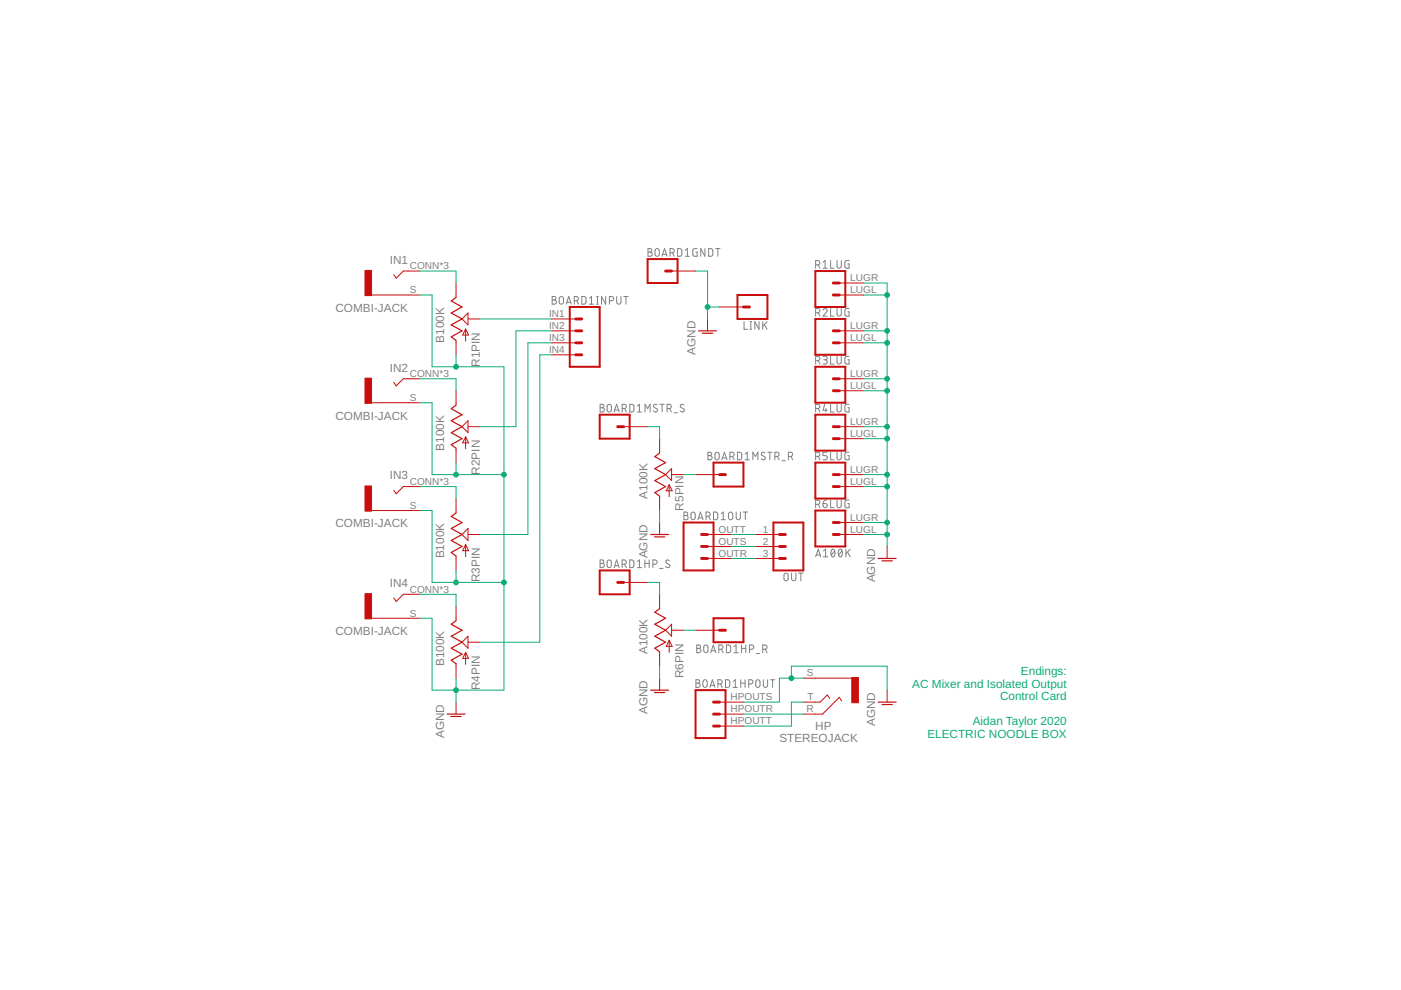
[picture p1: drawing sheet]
<?xml version="1.0" encoding="utf-8"?>
<!DOCTYPE eagle SYSTEM "eagle.dtd">
<eagle version="9.6.0">
<drawing>
<settings>
<setting alwaysvectorfont="no"/>
<setting verticaltext="up"/>
</settings>
<grid distance="0.1" unitdist="inch" unit="inch" style="lines" multiple="1" display="no" altdistance="0.01" altunitdist="inch" altunit="inch"/>
<schematic xreflabel="%F%N/%S.%C%R" xrefpart="/%S.%C%R">
<libraries>
<library name="ElectricNoodleBox">
<symbols>
<symbol name="CONN_04">
<wire x1="1.27" y1="-5.08" x2="-5.08" y2="-5.08" width="0.4064" layer="94"/>
<wire x1="-1.27" y1="2.54" x2="0" y2="2.54" width="0.6096" layer="94"/>
<wire x1="-1.27" y1="0" x2="0" y2="0" width="0.6096" layer="94"/>
<wire x1="-1.27" y1="-2.54" x2="0" y2="-2.54" width="0.6096" layer="94"/>
<wire x1="-5.08" y1="7.62" x2="-5.08" y2="-5.08" width="0.4064" layer="94"/>
<wire x1="1.27" y1="-5.08" x2="1.27" y2="7.62" width="0.4064" layer="94"/>
<wire x1="-5.08" y1="7.62" x2="1.27" y2="7.62" width="0.4064" layer="94"/>
<wire x1="-1.27" y1="5.08" x2="0" y2="5.08" width="0.6096" layer="94"/>
<text x="-5.08" y="-7.366" size="1.778" layer="96" font="vector">&gt;VALUE</text>
<text x="-5.08" y="8.128" size="1.778" layer="95" font="vector">&gt;NAME</text>
<pin name="1" x="5.08" y="-2.54" visible="pad" length="middle" direction="pas" swaplevel="1" rot="R180"/>
<pin name="2" x="5.08" y="0" visible="pad" length="middle" direction="pas" swaplevel="1" rot="R180"/>
<pin name="3" x="5.08" y="2.54" visible="pad" length="middle" direction="pas" swaplevel="1" rot="R180"/>
<pin name="4" x="5.08" y="5.08" visible="pad" length="middle" direction="pas" swaplevel="1" rot="R180"/>
</symbol>
<symbol name="CONN_01">
<wire x1="3.81" y1="-2.54" x2="-2.54" y2="-2.54" width="0.4064" layer="94"/>
<wire x1="1.27" y1="0" x2="2.54" y2="0" width="0.6096" layer="94"/>
<wire x1="-2.54" y1="2.54" x2="-2.54" y2="-2.54" width="0.4064" layer="94"/>
<wire x1="3.81" y1="-2.54" x2="3.81" y2="2.54" width="0.4064" layer="94"/>
<wire x1="-2.54" y1="2.54" x2="3.81" y2="2.54" width="0.4064" layer="94"/>
<text x="-2.54" y="-4.826" size="1.778" layer="96" font="vector">&gt;VALUE</text>
<text x="-2.54" y="3.048" size="1.778" layer="95" font="vector">&gt;NAME</text>
<pin name="1" x="7.62" y="0" visible="off" length="middle" direction="pas" swaplevel="1" rot="R180"/>
</symbol>
<symbol name="POT">
<wire x1="0" y1="-5.08" x2="0" y2="-4.572" width="0.1524" layer="94"/>
<wire x1="0" y1="-4.572" x2="-1.016" y2="-3.81" width="0.254" layer="94"/>
<wire x1="-1.016" y1="-3.81" x2="1.27" y2="-2.54" width="0.254" layer="94"/>
<wire x1="1.27" y1="-2.54" x2="-1.016" y2="-1.27" width="0.254" layer="94"/>
<wire x1="-1.016" y1="-1.27" x2="1.27" y2="0" width="0.254" layer="94"/>
<wire x1="1.27" y1="0" x2="-1.016" y2="1.27" width="0.254" layer="94"/>
<wire x1="-1.016" y1="1.27" x2="1.27" y2="2.54" width="0.254" layer="94"/>
<wire x1="1.27" y1="2.54" x2="-1.016" y2="3.81" width="0.254" layer="94"/>
<wire x1="-1.016" y1="3.81" x2="0" y2="4.572" width="0.254" layer="94"/>
<wire x1="0" y1="4.572" x2="0" y2="5.08" width="0.1524" layer="94"/>
<wire x1="1.27" y1="0" x2="2.54" y2="1.27" width="0.2032" layer="94"/>
<wire x1="2.54" y1="-1.27" x2="1.27" y2="0" width="0.2032" layer="94"/>
<wire x1="2.54" y1="1.27" x2="2.54" y2="-1.27" width="0.2032" layer="94"/>
<wire x1="2.032" y1="-4.699" x2="2.032" y2="-2.159" width="0.1524" layer="94"/>
<wire x1="2.032" y1="-2.159" x2="2.667" y2="-3.429" width="0.1524" layer="94"/>
<wire x1="2.667" y1="-3.429" x2="1.397" y2="-3.429" width="0.1524" layer="94"/>
<wire x1="1.397" y1="-3.429" x2="2.032" y2="-2.159" width="0.1524" layer="94"/>
<text x="5.08" y="-10.16" size="1.778" layer="95" rot="R90">&gt;NAME</text>
<text x="-2.54" y="-10.16" size="1.778" layer="95" rot="R90">&gt;Value</text>
<pin name="A" x="0" y="-7.62" visible="off" length="short" direction="pas" rot="R90"/>
<pin name="B" x="0" y="7.62" visible="off" length="short" direction="pas" rot="R270"/>
<pin name="W" x="5.08" y="0" visible="off" length="short" direction="pas" rot="R180"/>
</symbol>
<symbol name="CONN_02">
<wire x1="3.81" y1="-2.54" x2="-2.54" y2="-2.54" width="0.4064" layer="94"/>
<wire x1="1.27" y1="2.54" x2="2.54" y2="2.54" width="0.6096" layer="94"/>
<wire x1="1.27" y1="0" x2="2.54" y2="0" width="0.6096" layer="94"/>
<wire x1="-2.54" y1="5.08" x2="-2.54" y2="-2.54" width="0.4064" layer="94"/>
<wire x1="3.81" y1="-2.54" x2="3.81" y2="5.08" width="0.4064" layer="94"/>
<wire x1="-2.54" y1="5.08" x2="3.81" y2="5.08" width="0.4064" layer="94"/>
<text x="-2.54" y="-4.826" size="1.778" layer="96" font="vector">&gt;VALUE</text>
<text x="-2.54" y="5.588" size="1.778" layer="95" font="vector">&gt;NAME</text>
<pin name="1" x="7.62" y="0" visible="pad" length="middle" direction="pas" swaplevel="1" rot="R180"/>
<pin name="2" x="7.62" y="2.54" visible="pad" length="middle" direction="pas" swaplevel="1" rot="R180"/>
</symbol>
<symbol name="CONN_03">
<wire x1="3.81" y1="-5.08" x2="-2.54" y2="-5.08" width="0.4064" layer="94"/>
<wire x1="1.27" y1="2.54" x2="2.54" y2="2.54" width="0.6096" layer="94"/>
<wire x1="1.27" y1="0" x2="2.54" y2="0" width="0.6096" layer="94"/>
<wire x1="1.27" y1="-2.54" x2="2.54" y2="-2.54" width="0.6096" layer="94"/>
<wire x1="-2.54" y1="5.08" x2="-2.54" y2="-5.08" width="0.4064" layer="94"/>
<wire x1="3.81" y1="-5.08" x2="3.81" y2="5.08" width="0.4064" layer="94"/>
<wire x1="-2.54" y1="5.08" x2="3.81" y2="5.08" width="0.4064" layer="94"/>
<text x="-2.54" y="-7.366" size="1.778" layer="96" font="vector">&gt;VALUE</text>
<text x="-2.54" y="5.588" size="1.778" layer="95" font="vector">&gt;NAME</text>
<pin name="1" x="7.62" y="-2.54" visible="pad" length="middle" direction="pas" swaplevel="1" rot="R180"/>
<pin name="2" x="7.62" y="0" visible="pad" length="middle" direction="pas" swaplevel="1" rot="R180"/>
<pin name="3" x="7.62" y="2.54" visible="pad" length="middle" direction="pas" swaplevel="1" rot="R180"/>
</symbol>
<symbol name="STEREO-JACK">
<wire x1="-2.54" y1="5.08" x2="-1.016" y2="5.08" width="0.1524" layer="94"/>
<wire x1="-1.016" y1="5.08" x2="2.54" y2="1.524" width="0.1524" layer="94"/>
<wire x1="-2.54" y1="2.54" x2="-1.524" y2="2.54" width="0.1524" layer="94"/>
<wire x1="-1.524" y1="2.54" x2="0" y2="1.016" width="0.1524" layer="94"/>
<wire x1="0" y1="1.016" x2="0.508" y2="1.778" width="0.1524" layer="94"/>
<wire x1="-2.54" y1="-2.54" x2="5.207" y2="-2.54" width="0.1524" layer="94"/>
<wire x1="2.54" y1="1.524" x2="3.048" y2="2.286" width="0.1524" layer="94"/>
<text x="-2.54" y="6.604" size="1.778" layer="95">&gt;NAME</text>
<text x="-2.54" y="-6.096" size="1.778" layer="96">&gt;VALUE</text>
<rectangle x1="5.207" y1="-2.667" x2="6.604" y2="2.667" layer="94"/>
<pin name="S" x="-5.08" y="-2.54" visible="pad" length="short" direction="pas"/>
<pin name="R" x="-5.08" y="5.08" visible="pad" length="short" direction="pas"/>
<pin name="T" x="-5.08" y="2.54" visible="pad" length="short" direction="pas"/>
</symbol>
<symbol name="JACK">
<wire x1="-2.54" y1="2.54" x2="-1.524" y2="2.54" width="0.1524" layer="94"/>
<wire x1="-1.524" y1="2.54" x2="0" y2="1.016" width="0.1524" layer="94"/>
<wire x1="0" y1="1.016" x2="0.508" y2="1.778" width="0.1524" layer="94"/>
<wire x1="-2.54" y1="-2.54" x2="5.207" y2="-2.54" width="0.1524" layer="94"/>
<text x="-2.54" y="4.064" size="1.778" layer="95">&gt;NAME</text>
<text x="-2.54" y="-6.096" size="1.778" layer="96">&gt;VALUE</text>
<rectangle x1="5.207" y1="-2.667" x2="6.604" y2="2.667" layer="94"/>
<pin name="S" x="-5.08" y="-2.54" visible="pad" length="short" direction="pas"/>
<pin name="T" x="-5.08" y="2.54" visible="pad" length="short" direction="pas"/>
</symbol>
</symbols>
<devicesets>
<deviceset name="ENDINGS_LINK" prefix="BOARD" uservalue="yes">
<gates>
<gate name="INPUT" symbol="CONN_04" x="-17.78" y="25.4"/>
<gate name="MSTR_S" symbol="CONN_01" x="-20.32" y="7.62"/>
<gate name="MSTR_R" symbol="CONN_01" x="-20.32" y="-5.08"/>
<gate name="HP_S" symbol="CONN_01" x="-2.54" y="43.18"/>
<gate name="HP_R" symbol="CONN_01" x="-2.54" y="30.48"/>
<gate name="OUT" symbol="CONN_03" x="-2.54" y="15.24"/>
<gate name="HPOUT" symbol="CONN_03" x="-2.54" y="-2.54"/>
<gate name="GNDT" symbol="CONN_01" x="-20.32" y="43.18"/>
</gates>
<devices>
<device name="" package="ENDINGS">
<connects>
<connect gate="GNDT" pin="1" pad="GND1 GND2 GND3 GND4"/>
<connect gate="HPOUT" pin="1" pad="HPOUTT"/>
<connect gate="HPOUT" pin="2" pad="HPOUTR"/>
<connect gate="HPOUT" pin="3" pad="HPOUTS"/>
<connect gate="HP_R" pin="1" pad="HPV2"/>
<connect gate="HP_S" pin="1" pad="HPV3"/>
<connect gate="INPUT" pin="1" pad="IN1"/>
<connect gate="INPUT" pin="2" pad="IN2"/>
<connect gate="INPUT" pin="3" pad="IN3"/>
<connect gate="INPUT" pin="4" pad="IN4"/>
<connect gate="MSTR_R" pin="1" pad="MSTR2"/>
<connect gate="MSTR_S" pin="1" pad="MSTR3"/>
<connect gate="OUT" pin="1" pad="OUTR"/>
<connect gate="OUT" pin="2" pad="OUTS"/>
<connect gate="OUT" pin="3" pad="OUTT"/>
</connects>
<technologies>
<technology name=""/>
</technologies>
</device>
</devices>
</deviceset>
<deviceset name="BANANA_PANEL" prefix="J">
<gates>
<gate name="J" symbol="CONN_01" x="0" y="0"/>
</gates>
<devices>
<device name="" package="BANANA_PANEL">
<connects>
<connect gate="J" pin="1" pad="CONN"/>
</connects>
<technologies>
<technology name=""/>
</technologies>
</device>
</devices>
</deviceset>
<deviceset name="POTENTIOMETER" prefix="R" uservalue="yes">
<gates>
<gate name="PIN" symbol="POT" x="0" y="0"/>
<gate name="LUG" symbol="CONN_02" x="-22.86" y="-2.54"/>
</gates>
<devices>
<device name="" package="ALPHA_RV09_9MMPOT">
<connects>
<connect gate="LUG" pin="1" pad="LUGL"/>
<connect gate="LUG" pin="2" pad="LUGR"/>
<connect gate="PIN" pin="A" pad="C1"/>
<connect gate="PIN" pin="B" pad="C3"/>
<connect gate="PIN" pin="W" pad="C2"/>
</connects>
<technologies>
<technology name=""/>
</technologies>
</device>
</devices>
</deviceset>
<deviceset name="3XWIREPAD" prefix="WP">
<gates>
<gate name="G$1" symbol="CONN_03" x="0" y="0"/>
</gates>
<devices>
<device name="" package="1X03">
<connects>
<connect gate="G$1" pin="1" pad="1"/>
<connect gate="G$1" pin="2" pad="2"/>
<connect gate="G$1" pin="3" pad="3"/>
</connects>
<technologies>
<technology name=""/>
</technologies>
</device>
</devices>
</deviceset>
<deviceset name="STEREOJACK" prefix="J">
<gates>
<gate name="G$1" symbol="STEREO-JACK" x="0" y="0"/>
</gates>
<devices>
<device name="" package="STEREO_JACK_PANEL">
<connects>
<connect gate="G$1" pin="R" pad="R"/>
<connect gate="G$1" pin="S" pad="S"/>
<connect gate="G$1" pin="T" pad="T"/>
</connects>
<technologies>
<technology name=""/>
</technologies>
</device>
</devices>
</deviceset>
<deviceset name="COMBI-JACK" prefix="J">
<gates>
<gate name="G$1" symbol="JACK" x="0" y="0"/>
</gates>
<devices>
<device name="" package="COMBOJACK_PANEL">
<connects>
<connect gate="G$1" pin="S" pad="S"/>
<connect gate="G$1" pin="T" pad="CONN T1 T2"/>
</connects>
<technologies>
<technology name=""/>
</technologies>
</device>
</devices>
</deviceset>
</devicesets>
</library>
<library name="supply1">
<symbols>
<symbol name="AGND">
<wire x1="-1.905" y1="0" x2="1.905" y2="0" width="0.254" layer="94"/>
<wire x1="-1.0922" y1="-0.508" x2="1.0922" y2="-0.508" width="0.254" layer="94"/>
<text x="-2.54" y="-5.08" size="1.778" layer="96" rot="R90">&gt;VALUE</text>
<pin name="AGND" x="0" y="2.54" visible="off" length="short" direction="sup" rot="R270"/>
</symbol>
</symbols>
<devicesets>
<deviceset name="AGND" prefix="AGND">
<gates>
<gate name="VR1" symbol="AGND" x="0" y="0"/>
</gates>
<devices>
<device name="">
<technologies>
<technology name=""/>
</technologies>
</device>
</devices>
</deviceset>
</devicesets>
</library>
</libraries>
<attributes>
</attributes>
<variantdefs>
</variantdefs>
<classes>
<class number="0" name="default" width="0" drill="0">
</class>
</classes>
<parts>
<part name="BOARD1" library="ElectricNoodleBox" deviceset="ENDINGS_LINK" device=""/>
<part name="AGND1" library="supply1" deviceset="AGND" device=""/>
<part name="R1" library="ElectricNoodleBox" deviceset="POTENTIOMETER" device="" value="B100K"/>
<part name="R2" library="ElectricNoodleBox" deviceset="POTENTIOMETER" device="" value="B100K"/>
<part name="R3" library="ElectricNoodleBox" deviceset="POTENTIOMETER" device="" value="B100K"/>
<part name="R4" library="ElectricNoodleBox" deviceset="POTENTIOMETER" device="" value="B100K"/>
<part name="R5" library="ElectricNoodleBox" deviceset="POTENTIOMETER" device="" value="A100K"/>
<part name="LINK" library="ElectricNoodleBox" deviceset="BANANA_PANEL" device=""/>
<part name="AGND2" library="supply1" deviceset="AGND" device=""/>
<part name="AGND3" library="supply1" deviceset="AGND" device=""/>
<part name="AGND4" library="supply1" deviceset="AGND" device=""/>
<part name="R6" library="ElectricNoodleBox" deviceset="POTENTIOMETER" device="" value="A100K"/>
<part name="AGND5" library="supply1" deviceset="AGND" device=""/>
<part name="OUT" library="ElectricNoodleBox" deviceset="3XWIREPAD" device=""/>
<part name="HP" library="ElectricNoodleBox" deviceset="STEREOJACK" device=""/>
<part name="IN1" library="ElectricNoodleBox" deviceset="COMBI-JACK" device=""/>
<part name="IN2" library="ElectricNoodleBox" deviceset="COMBI-JACK" device=""/>
<part name="IN3" library="ElectricNoodleBox" deviceset="COMBI-JACK" device=""/>
<part name="IN4" library="ElectricNoodleBox" deviceset="COMBI-JACK" device=""/>
<part name="AGND6" library="supply1" deviceset="AGND" device=""/>
</parts>
<sheets>
<sheet>
<plain>
<text x="147.32" y="-5.08" size="1.778" layer="91" align="bottom-right">Endings:
AC Mixer and Isolated Output
Control Card

Aidan Taylor 2020
ELECTRIC NOODLE BOX</text>
</plain>
<instances>
<instance part="BOARD1" gate="INPUT" x="43.18" y="81.28" smashed="yes" rot="R180">
<attribute name="NAME" x="38.1" y="86.868" size="1.778" layer="95" font="vector"/>
</instance>
<instance part="BOARD1" gate="MSTR_S" x="50.8" y="60.96" smashed="yes">
<attribute name="NAME" x="48.26" y="64.008" size="1.778" layer="95" font="vector"/>
</instance>
<instance part="BOARD1" gate="MSTR_R" x="76.2" y="50.8" smashed="yes" rot="R180">
<attribute name="NAME" x="71.12" y="53.848" size="1.778" layer="95" font="vector"/>
</instance>
<instance part="AGND1" gate="VR1" x="71.12" y="81.28" smashed="yes">
<attribute name="VALUE" x="68.58" y="76.2" size="1.778" layer="96" rot="R90"/>
</instance>
<instance part="R1" gate="PIN" x="17.78" y="83.82" smashed="yes">
<attribute name="NAME" x="22.86" y="73.66" size="1.778" layer="95" rot="R90"/>
<attribute name="VALUE" x="15.24" y="78.74" size="1.778" layer="95" rot="R90"/>
</instance>
<instance part="R1" gate="LUG" x="96.52" y="88.9" smashed="yes">
<attribute name="NAME" x="93.98" y="94.488" size="1.778" layer="95" font="vector"/>
</instance>
<instance part="R2" gate="PIN" x="17.78" y="60.96" smashed="yes">
<attribute name="NAME" x="22.86" y="50.8" size="1.778" layer="95" rot="R90"/>
<attribute name="VALUE" x="15.24" y="55.88" size="1.778" layer="95" rot="R90"/>
</instance>
<instance part="R2" gate="LUG" x="96.52" y="78.74" smashed="yes">
<attribute name="NAME" x="93.98" y="84.328" size="1.778" layer="95" font="vector"/>
</instance>
<instance part="R3" gate="PIN" x="17.78" y="38.1" smashed="yes">
<attribute name="NAME" x="22.86" y="27.94" size="1.778" layer="95" rot="R90"/>
<attribute name="VALUE" x="15.24" y="33.02" size="1.778" layer="95" rot="R90"/>
</instance>
<instance part="R3" gate="LUG" x="96.52" y="68.58" smashed="yes">
<attribute name="NAME" x="93.98" y="74.168" size="1.778" layer="95" font="vector"/>
</instance>
<instance part="R4" gate="PIN" x="17.78" y="15.24" smashed="yes">
<attribute name="NAME" x="22.86" y="5.08" size="1.778" layer="95" rot="R90"/>
<attribute name="VALUE" x="15.24" y="10.16" size="1.778" layer="95" rot="R90"/>
</instance>
<instance part="R4" gate="LUG" x="96.52" y="58.42" smashed="yes">
<attribute name="NAME" x="93.98" y="64.008" size="1.778" layer="95" font="vector"/>
</instance>
<instance part="R5" gate="PIN" x="60.96" y="50.8" smashed="yes">
<attribute name="NAME" x="66.04" y="43.18" size="1.778" layer="95" rot="R90"/>
<attribute name="VALUE" x="58.42" y="45.72" size="1.778" layer="95" rot="R90"/>
</instance>
<instance part="R5" gate="LUG" x="96.52" y="48.26" smashed="yes">
<attribute name="NAME" x="93.98" y="53.848" size="1.778" layer="95" font="vector"/>
</instance>
<instance part="LINK" gate="J" x="81.28" y="86.36" smashed="yes" rot="R180">
<attribute name="NAME" x="83.82" y="83.312" size="1.778" layer="95" font="vector" rot="R180"/>
</instance>
<instance part="AGND2" gate="VR1" x="17.78" y="0" smashed="yes">
<attribute name="VALUE" x="15.24" y="-5.08" size="1.778" layer="96" rot="R90"/>
</instance>
<instance part="AGND3" gate="VR1" x="60.96" y="38.1" smashed="yes">
<attribute name="VALUE" x="58.42" y="33.02" size="1.778" layer="96" rot="R90"/>
</instance>
<instance part="AGND4" gate="VR1" x="109.22" y="33.02" smashed="yes">
<attribute name="VALUE" x="106.68" y="27.94" size="1.778" layer="96" rot="R90"/>
</instance>
<instance part="BOARD1" gate="GNDT" x="60.96" y="93.98" smashed="yes">
<attribute name="VALUE" x="58.42" y="89.154" size="1.778" layer="96" font="vector"/>
<attribute name="NAME" x="58.42" y="97.028" size="1.778" layer="95" font="vector"/>
</instance>
<instance part="BOARD1" gate="HP_S" x="50.8" y="27.94" smashed="yes">
<attribute name="VALUE" x="48.26" y="23.114" size="1.778" layer="96" font="vector"/>
<attribute name="NAME" x="48.26" y="30.988" size="1.778" layer="95" font="vector"/>
</instance>
<instance part="BOARD1" gate="HP_R" x="76.2" y="17.78" smashed="yes" rot="R180">
<attribute name="VALUE" x="78.74" y="22.606" size="1.778" layer="96" font="vector" rot="R180"/>
<attribute name="NAME" x="83.82" y="14.732" size="1.778" layer="95" font="vector" rot="R180"/>
</instance>
<instance part="R6" gate="PIN" x="60.96" y="17.78" smashed="yes">
<attribute name="NAME" x="66.04" y="7.62" size="1.778" layer="95" rot="R90"/>
<attribute name="VALUE" x="58.42" y="12.7" size="1.778" layer="95" rot="R90"/>
</instance>
<instance part="AGND5" gate="VR1" x="60.96" y="5.08" smashed="yes">
<attribute name="VALUE" x="58.42" y="0" size="1.778" layer="96" rot="R90"/>
</instance>
<instance part="R6" gate="LUG" x="96.52" y="38.1" smashed="yes">
<attribute name="VALUE" x="93.98" y="33.274" size="1.778" layer="96" font="vector"/>
<attribute name="NAME" x="93.98" y="43.688" size="1.778" layer="95" font="vector"/>
</instance>
<instance part="BOARD1" gate="OUT" x="68.58" y="35.56" smashed="yes">
<attribute name="VALUE" x="66.04" y="28.194" size="1.778" layer="96" font="vector"/>
<attribute name="NAME" x="66.04" y="41.148" size="1.778" layer="95" font="vector"/>
</instance>
<instance part="BOARD1" gate="HPOUT" x="71.12" y="0" smashed="yes">
<attribute name="VALUE" x="68.58" y="-7.366" size="1.778" layer="96" font="vector"/>
<attribute name="NAME" x="68.58" y="5.588" size="1.778" layer="95" font="vector"/>
</instance>
<instance part="OUT" gate="G$1" x="88.9" y="35.56" smashed="yes" rot="R180">
<attribute name="NAME" x="91.44" y="29.972" size="1.778" layer="95" font="vector" rot="R180"/>
</instance>
<instance part="HP" gate="G$1" x="96.52" y="5.08" smashed="yes" rot="MR180">
<attribute name="NAME" x="93.98" y="-1.524" size="1.778" layer="95" rot="MR180"/>
<attribute name="VALUE" x="86.36" y="-4.064" size="1.778" layer="96" rot="MR180"/>
</instance>
<instance part="IN1" gate="G$1" x="5.08" y="91.44" smashed="yes" rot="MR0">
<attribute name="NAME" x="7.62" y="95.504" size="1.778" layer="95" rot="MR0"/>
<attribute name="VALUE" x="7.62" y="85.344" size="1.778" layer="96" rot="MR0"/>
</instance>
<instance part="IN2" gate="G$1" x="5.08" y="68.58" smashed="yes" rot="MR0">
<attribute name="NAME" x="7.62" y="72.644" size="1.778" layer="95" rot="MR0"/>
<attribute name="VALUE" x="7.62" y="62.484" size="1.778" layer="96" rot="MR0"/>
</instance>
<instance part="IN3" gate="G$1" x="5.08" y="45.72" smashed="yes" rot="MR0">
<attribute name="NAME" x="7.62" y="49.784" size="1.778" layer="95" rot="MR0"/>
<attribute name="VALUE" x="7.62" y="39.624" size="1.778" layer="96" rot="MR0"/>
</instance>
<instance part="IN4" gate="G$1" x="5.08" y="22.86" smashed="yes" rot="MR0">
<attribute name="NAME" x="7.62" y="26.924" size="1.778" layer="95" rot="MR0"/>
<attribute name="VALUE" x="7.62" y="16.764" size="1.778" layer="96" rot="MR0"/>
</instance>
<instance part="AGND6" gate="VR1" x="109.22" y="2.54" smashed="yes">
<attribute name="VALUE" x="106.68" y="-2.54" size="1.778" layer="96" rot="R90"/>
</instance>
</instances>
<busses>
</busses>
<nets>
<net name="AGND" class="0">
<segment>
<pinref part="AGND1" gate="VR1" pin="AGND"/>
<wire x1="71.12" y1="93.98" x2="71.12" y2="86.36" width="0.1524" layer="91"/>
<pinref part="BOARD1" gate="GNDT" pin="1"/>
<wire x1="71.12" y1="86.36" x2="71.12" y2="83.82" width="0.1524" layer="91"/>
<wire x1="68.58" y1="93.98" x2="71.12" y2="93.98" width="0.1524" layer="91"/>
<pinref part="LINK" gate="J" pin="1"/>
<wire x1="71.12" y1="86.36" x2="73.66" y2="86.36" width="0.1524" layer="91"/>
<junction x="71.12" y="86.36"/>
</segment>
<segment>
<pinref part="R4" gate="PIN" pin="A"/>
<pinref part="AGND2" gate="VR1" pin="AGND"/>
<wire x1="17.78" y1="7.62" x2="17.78" y2="5.08" width="0.1524" layer="91"/>
<pinref part="R1" gate="PIN" pin="A"/>
<wire x1="17.78" y1="5.08" x2="17.78" y2="2.54" width="0.1524" layer="91"/>
<wire x1="17.78" y1="76.2" x2="17.78" y2="73.66" width="0.1524" layer="91"/>
<wire x1="17.78" y1="73.66" x2="27.94" y2="73.66" width="0.1524" layer="91"/>
<wire x1="27.94" y1="73.66" x2="27.94" y2="50.8" width="0.1524" layer="91"/>
<wire x1="27.94" y1="50.8" x2="27.94" y2="27.94" width="0.1524" layer="91"/>
<wire x1="27.94" y1="27.94" x2="27.94" y2="5.08" width="0.1524" layer="91"/>
<wire x1="27.94" y1="5.08" x2="17.78" y2="5.08" width="0.1524" layer="91"/>
<junction x="17.78" y="5.08"/>
<pinref part="R3" gate="PIN" pin="A"/>
<wire x1="17.78" y1="30.48" x2="17.78" y2="27.94" width="0.1524" layer="91"/>
<wire x1="17.78" y1="27.94" x2="27.94" y2="27.94" width="0.1524" layer="91"/>
<junction x="27.94" y="27.94"/>
<pinref part="R2" gate="PIN" pin="A"/>
<wire x1="17.78" y1="53.34" x2="17.78" y2="50.8" width="0.1524" layer="91"/>
<wire x1="17.78" y1="50.8" x2="27.94" y2="50.8" width="0.1524" layer="91"/>
<junction x="27.94" y="50.8"/>
<pinref part="IN1" gate="G$1" pin="S"/>
<wire x1="10.16" y1="88.9" x2="12.7" y2="88.9" width="0.1524" layer="91"/>
<wire x1="12.7" y1="88.9" x2="12.7" y2="73.66" width="0.1524" layer="91"/>
<wire x1="12.7" y1="73.66" x2="17.78" y2="73.66" width="0.1524" layer="91"/>
<junction x="17.78" y="73.66"/>
<pinref part="IN2" gate="G$1" pin="S"/>
<wire x1="10.16" y1="66.04" x2="12.7" y2="66.04" width="0.1524" layer="91"/>
<wire x1="12.7" y1="66.04" x2="12.7" y2="50.8" width="0.1524" layer="91"/>
<wire x1="12.7" y1="50.8" x2="17.78" y2="50.8" width="0.1524" layer="91"/>
<junction x="17.78" y="50.8"/>
<pinref part="IN3" gate="G$1" pin="S"/>
<wire x1="10.16" y1="43.18" x2="12.7" y2="43.18" width="0.1524" layer="91"/>
<wire x1="12.7" y1="43.18" x2="12.7" y2="27.94" width="0.1524" layer="91"/>
<wire x1="12.7" y1="27.94" x2="17.78" y2="27.94" width="0.1524" layer="91"/>
<junction x="17.78" y="27.94"/>
<pinref part="IN4" gate="G$1" pin="S"/>
<wire x1="10.16" y1="20.32" x2="12.7" y2="20.32" width="0.1524" layer="91"/>
<wire x1="12.7" y1="20.32" x2="12.7" y2="5.08" width="0.1524" layer="91"/>
<wire x1="12.7" y1="5.08" x2="17.78" y2="5.08" width="0.1524" layer="91"/>
</segment>
<segment>
<pinref part="R5" gate="PIN" pin="A"/>
<pinref part="AGND3" gate="VR1" pin="AGND"/>
<wire x1="60.96" y1="43.18" x2="60.96" y2="40.64" width="0.1524" layer="91"/>
</segment>
<segment>
<pinref part="R1" gate="LUG" pin="2"/>
<wire x1="104.14" y1="91.44" x2="109.22" y2="91.44" width="0.1524" layer="91"/>
<pinref part="R5" gate="LUG" pin="1"/>
<wire x1="109.22" y1="91.44" x2="109.22" y2="88.9" width="0.1524" layer="91"/>
<wire x1="109.22" y1="88.9" x2="109.22" y2="81.28" width="0.1524" layer="91"/>
<wire x1="109.22" y1="81.28" x2="109.22" y2="78.74" width="0.1524" layer="91"/>
<wire x1="109.22" y1="78.74" x2="109.22" y2="71.12" width="0.1524" layer="91"/>
<wire x1="109.22" y1="71.12" x2="109.22" y2="68.58" width="0.1524" layer="91"/>
<wire x1="109.22" y1="68.58" x2="109.22" y2="60.96" width="0.1524" layer="91"/>
<wire x1="109.22" y1="60.96" x2="109.22" y2="58.42" width="0.1524" layer="91"/>
<wire x1="109.22" y1="58.42" x2="109.22" y2="50.8" width="0.1524" layer="91"/>
<wire x1="109.22" y1="50.8" x2="109.22" y2="48.26" width="0.1524" layer="91"/>
<wire x1="109.22" y1="48.26" x2="104.14" y2="48.26" width="0.1524" layer="91"/>
<pinref part="R5" gate="LUG" pin="2"/>
<wire x1="104.14" y1="50.8" x2="109.22" y2="50.8" width="0.1524" layer="91"/>
<junction x="109.22" y="50.8"/>
<pinref part="R4" gate="LUG" pin="1"/>
<wire x1="104.14" y1="58.42" x2="109.22" y2="58.42" width="0.1524" layer="91"/>
<junction x="109.22" y="58.42"/>
<pinref part="R4" gate="LUG" pin="2"/>
<wire x1="104.14" y1="60.96" x2="109.22" y2="60.96" width="0.1524" layer="91"/>
<junction x="109.22" y="60.96"/>
<pinref part="R3" gate="LUG" pin="1"/>
<wire x1="104.14" y1="68.58" x2="109.22" y2="68.58" width="0.1524" layer="91"/>
<junction x="109.22" y="68.58"/>
<pinref part="R3" gate="LUG" pin="2"/>
<wire x1="104.14" y1="71.12" x2="109.22" y2="71.12" width="0.1524" layer="91"/>
<junction x="109.22" y="71.12"/>
<pinref part="R2" gate="LUG" pin="1"/>
<wire x1="104.14" y1="78.74" x2="109.22" y2="78.74" width="0.1524" layer="91"/>
<junction x="109.22" y="78.74"/>
<pinref part="R2" gate="LUG" pin="2"/>
<wire x1="104.14" y1="81.28" x2="109.22" y2="81.28" width="0.1524" layer="91"/>
<junction x="109.22" y="81.28"/>
<pinref part="R1" gate="LUG" pin="1"/>
<wire x1="104.14" y1="88.9" x2="109.22" y2="88.9" width="0.1524" layer="91"/>
<junction x="109.22" y="88.9"/>
<pinref part="AGND4" gate="VR1" pin="AGND"/>
<wire x1="109.22" y1="48.26" x2="109.22" y2="40.64" width="0.1524" layer="91"/>
<junction x="109.22" y="48.26"/>
<pinref part="R6" gate="LUG" pin="2"/>
<wire x1="109.22" y1="40.64" x2="109.22" y2="38.1" width="0.1524" layer="91"/>
<wire x1="109.22" y1="38.1" x2="109.22" y2="35.56" width="0.1524" layer="91"/>
<wire x1="104.14" y1="40.64" x2="109.22" y2="40.64" width="0.1524" layer="91"/>
<junction x="109.22" y="40.64"/>
<pinref part="R6" gate="LUG" pin="1"/>
<wire x1="104.14" y1="38.1" x2="109.22" y2="38.1" width="0.1524" layer="91"/>
<junction x="109.22" y="38.1"/>
</segment>
<segment>
<pinref part="R6" gate="PIN" pin="A"/>
<pinref part="AGND5" gate="VR1" pin="AGND"/>
<wire x1="60.96" y1="10.16" x2="60.96" y2="7.62" width="0.1524" layer="91"/>
</segment>
<segment>
<pinref part="BOARD1" gate="HPOUT" pin="3"/>
<wire x1="78.74" y1="2.54" x2="86.36" y2="2.54" width="0.1524" layer="91"/>
<wire x1="86.36" y1="2.54" x2="86.36" y2="7.62" width="0.1524" layer="91"/>
<pinref part="HP" gate="G$1" pin="S"/>
<wire x1="86.36" y1="7.62" x2="88.9" y2="7.62" width="0.1524" layer="91"/>
<wire x1="88.9" y1="7.62" x2="91.44" y2="7.62" width="0.1524" layer="91"/>
<wire x1="88.9" y1="7.62" x2="88.9" y2="10.16" width="0.1524" layer="91"/>
<junction x="88.9" y="7.62"/>
<wire x1="88.9" y1="10.16" x2="109.22" y2="10.16" width="0.1524" layer="91"/>
<pinref part="AGND6" gate="VR1" pin="AGND"/>
<wire x1="109.22" y1="10.16" x2="109.22" y2="5.08" width="0.1524" layer="91"/>
</segment>
</net>
<net name="N$1" class="0">
<segment>
<wire x1="10.16" y1="93.98" x2="17.78" y2="93.98" width="0.1524" layer="91"/>
<pinref part="R1" gate="PIN" pin="B"/>
<wire x1="17.78" y1="93.98" x2="17.78" y2="91.44" width="0.1524" layer="91"/>
<pinref part="IN1" gate="G$1" pin="T"/>
</segment>
</net>
<net name="N$2" class="0">
<segment>
<wire x1="10.16" y1="71.12" x2="17.78" y2="71.12" width="0.1524" layer="91"/>
<pinref part="R2" gate="PIN" pin="B"/>
<wire x1="17.78" y1="68.58" x2="17.78" y2="71.12" width="0.1524" layer="91"/>
<pinref part="IN2" gate="G$1" pin="T"/>
</segment>
</net>
<net name="N$3" class="0">
<segment>
<wire x1="10.16" y1="48.26" x2="17.78" y2="48.26" width="0.1524" layer="91"/>
<pinref part="R3" gate="PIN" pin="B"/>
<wire x1="17.78" y1="48.26" x2="17.78" y2="45.72" width="0.1524" layer="91"/>
<pinref part="IN3" gate="G$1" pin="T"/>
</segment>
</net>
<net name="N$4" class="0">
<segment>
<wire x1="10.16" y1="25.4" x2="17.78" y2="25.4" width="0.1524" layer="91"/>
<pinref part="R4" gate="PIN" pin="B"/>
<wire x1="17.78" y1="25.4" x2="17.78" y2="22.86" width="0.1524" layer="91"/>
<pinref part="IN4" gate="G$1" pin="T"/>
</segment>
</net>
<net name="N$5" class="0">
<segment>
<pinref part="R1" gate="PIN" pin="W"/>
<pinref part="BOARD1" gate="INPUT" pin="1"/>
<wire x1="22.86" y1="83.82" x2="38.1" y2="83.82" width="0.1524" layer="91"/>
</segment>
</net>
<net name="N$6" class="0">
<segment>
<pinref part="R2" gate="PIN" pin="W"/>
<wire x1="22.86" y1="60.96" x2="30.48" y2="60.96" width="0.1524" layer="91"/>
<wire x1="30.48" y1="60.96" x2="30.48" y2="81.28" width="0.1524" layer="91"/>
<pinref part="BOARD1" gate="INPUT" pin="2"/>
<wire x1="30.48" y1="81.28" x2="38.1" y2="81.28" width="0.1524" layer="91"/>
</segment>
</net>
<net name="N$7" class="0">
<segment>
<pinref part="R3" gate="PIN" pin="W"/>
<wire x1="22.86" y1="38.1" x2="33.02" y2="38.1" width="0.1524" layer="91"/>
<wire x1="33.02" y1="38.1" x2="33.02" y2="78.74" width="0.1524" layer="91"/>
<pinref part="BOARD1" gate="INPUT" pin="3"/>
<wire x1="33.02" y1="78.74" x2="38.1" y2="78.74" width="0.1524" layer="91"/>
</segment>
</net>
<net name="N$8" class="0">
<segment>
<pinref part="R4" gate="PIN" pin="W"/>
<wire x1="22.86" y1="15.24" x2="35.56" y2="15.24" width="0.1524" layer="91"/>
<wire x1="35.56" y1="15.24" x2="35.56" y2="76.2" width="0.1524" layer="91"/>
<pinref part="BOARD1" gate="INPUT" pin="4"/>
<wire x1="35.56" y1="76.2" x2="38.1" y2="76.2" width="0.1524" layer="91"/>
</segment>
</net>
<net name="N$9" class="0">
<segment>
<pinref part="BOARD1" gate="MSTR_S" pin="1"/>
<wire x1="58.42" y1="60.96" x2="60.96" y2="60.96" width="0.1524" layer="91"/>
<pinref part="R5" gate="PIN" pin="B"/>
<wire x1="60.96" y1="60.96" x2="60.96" y2="58.42" width="0.1524" layer="91"/>
</segment>
</net>
<net name="N$10" class="0">
<segment>
<pinref part="R5" gate="PIN" pin="W"/>
<pinref part="BOARD1" gate="MSTR_R" pin="1"/>
<wire x1="66.04" y1="50.8" x2="68.58" y2="50.8" width="0.1524" layer="91"/>
</segment>
</net>
<net name="N$11" class="0">
<segment>
<pinref part="BOARD1" gate="HP_S" pin="1"/>
<wire x1="58.42" y1="27.94" x2="60.96" y2="27.94" width="0.1524" layer="91"/>
<pinref part="R6" gate="PIN" pin="B"/>
<wire x1="60.96" y1="27.94" x2="60.96" y2="25.4" width="0.1524" layer="91"/>
</segment>
</net>
<net name="N$12" class="0">
<segment>
<pinref part="R6" gate="PIN" pin="W"/>
<pinref part="BOARD1" gate="HP_R" pin="1"/>
<wire x1="66.04" y1="17.78" x2="68.58" y2="17.78" width="0.1524" layer="91"/>
</segment>
</net>
<net name="N$13" class="0">
<segment>
<pinref part="BOARD1" gate="OUT" pin="3"/>
<pinref part="OUT" gate="G$1" pin="1"/>
<wire x1="76.2" y1="38.1" x2="81.28" y2="38.1" width="0.1524" layer="91"/>
</segment>
</net>
<net name="N$15" class="0">
<segment>
<pinref part="BOARD1" gate="OUT" pin="1"/>
<pinref part="OUT" gate="G$1" pin="3"/>
<wire x1="76.2" y1="33.02" x2="81.28" y2="33.02" width="0.1524" layer="91"/>
</segment>
</net>
<net name="N$16" class="0">
<segment>
<pinref part="BOARD1" gate="HPOUT" pin="2"/>
<pinref part="HP" gate="G$1" pin="R"/>
<wire x1="78.74" y1="0" x2="91.44" y2="0" width="0.1524" layer="91"/>
</segment>
</net>
<net name="N$17" class="0">
<segment>
<pinref part="BOARD1" gate="HPOUT" pin="1"/>
<wire x1="78.74" y1="-2.54" x2="88.9" y2="-2.54" width="0.1524" layer="91"/>
<wire x1="88.9" y1="-2.54" x2="88.9" y2="2.54" width="0.1524" layer="91"/>
<pinref part="HP" gate="G$1" pin="T"/>
<wire x1="88.9" y1="2.54" x2="91.44" y2="2.54" width="0.1524" layer="91"/>
</segment>
</net>
<net name="N$14" class="0">
<segment>
<pinref part="BOARD1" gate="OUT" pin="2"/>
<pinref part="OUT" gate="G$1" pin="2"/>
<wire x1="76.2" y1="35.56" x2="81.28" y2="35.56" width="0.1524" layer="91"/>
</segment>
</net>
</nets>
</sheet>
</sheets>
</schematic>
</drawing>
<compatibility>
<note version="6.3" minversion="6.2.2" severity="warning">
Since Version 6.2.2 text objects can contain more than one line,
which will not be processed correctly with this version.
</note>
<note version="8.2" severity="warning">
Since Version 8.2, EAGLE supports online libraries. The ids
of those online libraries will not be understood (or retained)
with this version.
</note>
<note version="8.3" severity="warning">
Since Version 8.3, EAGLE supports URNs for individual library
assets (packages, symbols, and devices). The URNs of those assets
will not be understood (or retained) with this version.
</note>
</compatibility>
</eagle>
